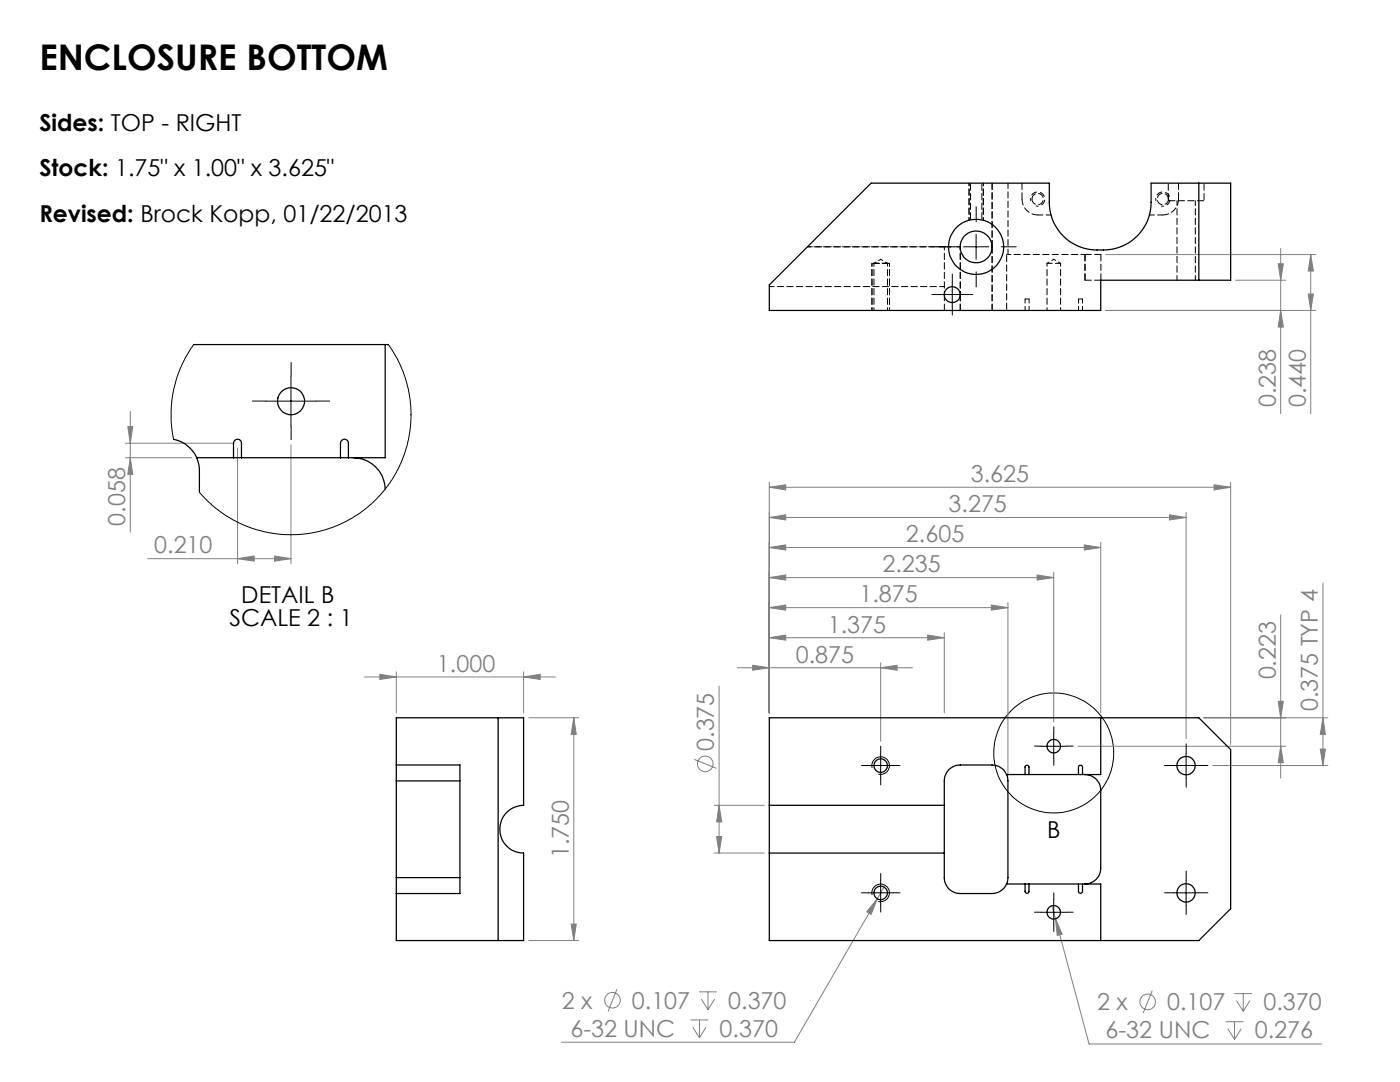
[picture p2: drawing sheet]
<svg xmlns="http://www.w3.org/2000/svg" width="279mm" height="216mm" viewBox="0 0 279 216" stroke-linecap="round" stroke-linejoin="round" font-family="sans-serif">
<g fill="none" stroke="#808080" stroke-width=".2">
<path d="M220.7 50.8h41.9M246.6 55.9h10M255.1 52.6h1l-.5 3.3zM255.6 49.6v33M261.1 58.7h1l-.5 3.2zM261.6 50.8v31.8M261.6 50.8l.5 3.3h-1zM220.7 61.9h41.9M255.6 61.9l.5 3.4h-1zM25 91.3h13.3M25 88.4h21.4M25.5 85.1h1l-.5 3.3z"/>
<path d="M26 91.3l.5 3.4h-1zM26 82.1v24.1M47.4 89.4v23.1M58.1 88.8v23.7M153.5 97.2l3.3-.5v1.1zM153.5 96.2v46M153.5 97.2h92.1M242.3 96.7l3.3 .5-3.3 .6zM245.6 96.2v52.4M29.5 111.5h28.6M47.4 111.5l3.3-.6v1.1zM54.8 110.9l3.3 .6-3.3 .5z"/>
<path d="M153.5 115.3l3.3-.6v1zM153.5 109.3l3.3-.6v1zM153.5 103.3l3.3-.6v1.1zM153.5 115.3h56.8M153.5 109.3h66.2M153.5 103.3h83.2M207 114.7l3.3 .6-3.3 .4zM210.3 114.2v29.8M216.4 108.7l3.3 .6-3.3 .4zM219.7 108.2v34M233.4 102.7l3.3 .6-3.3 .5zM236.7 102.2v45.2"/>
<path d="M264 116.3v36.5M72.7 135.1h38.1M75.8 134.5l3.3 .6-3.3 .5zM79.1 134.1v8.1M104.5 135.1l3.3-.6v1.1zM104.5 134.1v8.1M143.5 136.9v33.3M147.2 133.2h34.9M150.2 132.8l3.3 .4-3.3 .5zM153.5 127.2l3.3-.5v1zM153.5 121.2l3.3-.5v1zM153.5 127.2h35"/>
<path d="M153.5 121.2h47.7M175.8 133.2l3.2-.4v.9zM175.8 132.3v15.6M185.1 126.7l3.4 .5-3.4 .5zM188.5 126.3v15.9M197.8 120.7l3.4 .5-3.4 .5zM201.2 120.2v34.6M255.1 139.9h1l-.5 3.3zM255.6 122.7v32.6M105.5 143.2h10M114.5 143.2l.5 3.3h-1zM114.5 143.2v44.5"/>
<path d="M138.5 151.5l4.5 1.8M215.2 148.9h41.4M240.2 143.2h24.8M242 152.8h23M255.6 148.9l.5 3.3h-1zM263.5 149.5h1l-.5 3.3zM264 143.2l.5 3.3h-1zM142.5 160.7h10M142.5 170.2h10M143 166.9h1l-.5 3.3zM143.5 160.7l.5 3.3h-1zM175.1 179.4l-1.3 3.1-.8-.6z"/>
<path d="M175.1 179.4l-16.6 28.6h-46.4M176.4 177l-1.3 2.4M105.5 187.7h10M114 184.4h1l-.5 3.3zM123.1 197.4l-1.7 4.4M139.5 197.9h3.6M139.9 199.4l1.4 2.1M141.3 197.9v3.6M142.6 199.4l-1.3 2.1M209.9 180.7l7.4 27.6h46.5M210.6 183.3l1.4 3.1-1 .3zM229.9 197.7l-1.8 4.4"/>
<path d="M246.3 198.3h3.6M246.8 199.7l1.3 2.1M248.1 198.3v3.5M249.4 199.7l-1.3 2.1M137.8 203.5h3.6M138.3 205l1.3 2.1M139.6 203.5v3.6M140.9 205l-1.3 2.1M244.6 203.9h3.6M245 205.3l1.4 2.1M246.4 203.9v3.5M247.7 205.3l-1.3 2.1"/>
<circle cx="140.7" cy="152.4" r="1.55"/>
<circle cx="122.2" cy="199.6" r="1.55"/>
<circle cx="229.1" cy="199.9" r="1.55"/>
</g>
<g fill="none" stroke="#000" stroke-width=".2">
<path d="M187.5 58.8h5M190 56.3v5M192.3 49.2h5M194.8 46.8v5M58.1 75v10.1M53.1 80h10M173.2 152.8h5.1M174.1 153.2a1.75 1.75 0 0 1 1.5-2.2 1.75 1.75 0 0 1 1.9 1.9 1.75 1.75 0 0 1-2.2 1.5M175.8 150.3v5M207.8 148.9h5M210.3 146.4v5M234.2 152.8h5"/>
<path d="M236.7 150.3v5M173.2 178.2h5.1M174.1 178.6a1.75 1.75 0 0 1 1.5-2.2 1.75 1.75 0 0 1 1.9 1.9 1.75 1.75 0 0 1-2.2 1.5M175.8 175.7v5M210.3 179.5v5M234.2 178.2h5M236.7 175.7v5M207.8 182h5"/>
<circle cx="210.3" cy="150.2" r="12"/>
</g>
<path d="M206.7 41.1a1.42 1.42 0 0 0 1.8-1.3 1.42 1.42 0 0 0-1.5-1.5 1.42 1.42 0 0 0-1.3 1.8M231.7 41.1a1.42 1.42 0 0 0 1.8-1.3 1.42 1.42 0 0 0-1.5-1.5 1.42 1.42 0 0 0-1.3 1.8" fill="none" stroke="#000" stroke-width=".2" stroke-dasharray="1.3 .6" stroke-dashoffset=".7" stroke-linecap="butt"/>
<g fill="none" stroke="#000" stroke-width=".2" stroke-dasharray="15.2 1.3 1.3 1.3">
<path d="M187.6 58.8h-1.6M189.8 49.2h-3M190.1 56.3v-1.6M192.6 58.8h1.5M194.8 44.2v-3M194.8 54.2v3M199.8 49.2h3M58.1 75v-2.7M190.1 61.3v1.6M53.1 80h-2.7M58.1 85v2.7M63.1 80h2.7"/>
<path d="M173.3 152.7h-1.4M175.8 150.2v-1.3M175.8 155.2v1.4M178.3 152.7h1.3M207.8 148.9h-1.3M210.3 146.4v-1.4M210.3 151.4v1.3M212.8 148.9h1.4M234.2 152.7h-1.8M236.7 150.2v-1.8M236.7 155.2v1.9M239.2 152.7h1.9"/>
<path d="M173.3 178.1h-1.4M175.8 175.6v-1.3M178.3 178.1h1.3M210.3 179.5v-1.3M234.2 178.1h-1.8M236.7 175.6v-1.8M239.2 178.1h1.9M175.8 180.6v1.4M207.8 182h-1.3M210.3 184.5v1.4M212.8 182h1.4M236.7 180.6v1.9"/>
</g>
<path d="M193.4 36.5v7.4M196.2 36.5v7.4" fill="none" stroke="#000" stroke-width=".2" stroke-dasharray="1.3 .6" stroke-dashoffset=".8"/>
<path d="M174 61.9v-9.4M177.5 61.9v-9.4" fill="none" stroke="#000" stroke-width=".2" stroke-dasharray="1.3 .6" stroke-dashoffset=".7"/>
<path d="M177.5 52.5h-3.5" fill="none" stroke="#000" stroke-width=".2" stroke-dasharray="1.3 .6" stroke-dashoffset="-.2"/>
<g fill="#808080">
<path d="M54.8 110.9l3.3 .6-3.3 .5zM47.4 111.5l3.3-.6v1.1z"/>
<path d="M175.1 179.4l-2.1 2.5 .8 .6zM210.6 183.3l.4 3.4 1-.3z"/>
<path d="M75.8 134.5l3.3 .6-3.3 .5zM104.5 135.1l3.3-.6v1.1z"/>
<path d="M26 91.3l.5 3.4h-1zM25.5 85.1h1l-.5 3.3z"/>
<path d="M255.6 61.9l.5 3.4h-1zM255.1 52.6h1l-.5 3.3zM261.1 58.7h1l-.5 3.2zM261.6 50.8l.5 3.3h-1z"/>
<path d="M143.5 160.7l.5 3.3h-1zM143 166.9h1l-.5 3.3zM255.1 139.9h1l-.5 3.3zM255.6 148.9l.5 3.3h-1zM264 143.2l.5 3.3h-1zM263.5 149.5h1l-.5 3.3z"/>
<path d="M114.5 143.2l.5 3.3h-1zM114 184.4h1l-.5 3.3z"/>
<path d="M150.2 132.8l3.3 .4-3.3 .5zM175.8 133.2l3.2-.4v.9zM153.5 127.2l3.3-.5v1zM185.1 126.7l3.4 .5-3.4 .5zM153.5 121.2l3.3-.5v1zM197.8 120.7l3.4 .5-3.4 .5zM153.5 115.3l3.3-.6v1zM207 114.7l3.3 .6-3.3 .4zM153.5 109.3l3.3-.6v1zM216.4 108.7l3.3 .6-3.3 .4zM153.5 103.3l3.3-.6v1.1zM233.4 102.7l3.3 .6-3.3 .5zM153.5 97.2l3.3-.5v1.1zM242.3 96.7l3.3 .5-3.3 .6z"/>
</g>
<g fill="none" stroke="#000" stroke-width=".25">
<path d="M173.8 36.5h35.6a19.2 19.2 0 0 0 .3 6.3 9.6 9.6 0 0 0 10.5 7.1 9.5 9.5 0 0 0 9.5-9.5v-3.9h15.9v19.4h-25.9v6h-66.2v-5zM239.3 36.5v19.4M38.7 68.8h38.8M76.9 68.8v22.5h-37.6M34.6 87.7a6.3 6.3 0 0 1 4.7 3.6M39.3 91.3l.5 2.3v4.6M46.6 91.3v-2.9a.79 .79 0 0 1 .8-.8 .79 .79 0 0 1 .8 .8v2.9M67.9 91.3v-2.9a.79 .79 0 0 1 .8-.8 .79 .79 0 0 1 .8 .8v2.9M70.5 91.3a6.4 6.4 0 0 1 6.4 6.3M79.1 152.6v-9.4h25.4v17.5a4.8 4.8 0 0 0-4.7 4.8 4.8 4.8 0 0 0 4.7 4.7v17.5h-25.4v-9.4M79.1 152.6v3.2M79.1 152.6h12.7v25.7h-12.7"/>
<path d="M79.1 155.8v19.3M79.1 155.8h12.7M99.4 143.2v44.5M200.9 154.6a3.2 3.2 0 0 0-2.9-2h-6.4a3.1 3.1 0 0 0-3.1 3.2v4.9M200.9 154.6l.3 1v19.7l-.3 1.1M204.6 154.6v-1.5a.39 .39 0 0 1 .4-.4 .39 .39 0 0 1 .4 .4v1.5M215.2 154.6v-1.5a.41 .41 0 0 1 .4-.4 .41 .41 0 0 1 .4 .4v1.5M216.5 154.6a3.1 3.1 0 0 1 3.2 3.1v15.5a3.1 3.1 0 0 1-3.2 3.2M219.7 143.2v11.4h-18.8M79.1 175.1v3.2M79.1 175.1h12.7M153.5 160.7v9.5"/>
<path d="M153.5 160.7v-17.5h85.8l6.3 6.4v31.7l-6.3 6.4h-85.8v-17.5M153.5 170.2h35M153.5 160.7h35M188.5 170.2v4.9a3.1 3.1 0 0 0 3.1 3.2h6.4a3.2 3.2 0 0 0 2.9-1.9M188.5 160.7v9.5M200.9 176.4h18.8v11.3M204.6 176.4v1.4a.39 .39 0 0 0 .4 .5 .39 .39 0 0 0 .4-.5v-1.4M215.2 176.4v1.4a.41 .41 0 0 0 .4 .5 .41 .41 0 0 0 .4-.5v-1.4"/>
<circle cx="190" cy="58.8" r="1.59"/>
<circle cx="194.8" cy="49.3" r="3.2"/>
<circle cx="194.8" cy="49.2" r="5.5"/>
<circle cx="58.1" cy="80.1" r="2.71"/>
<circle cx="175.8" cy="152.8" r="1.35"/>
<circle cx="210.3" cy="148.9" r="1.35"/>
<circle cx="236.7" cy="152.8" r="1.84"/>
<circle cx="175.8" cy="178.2" r="1.35"/>
<circle cx="236.7" cy="178.2" r="1.84"/>
<circle cx="210.3" cy="182" r="1.34"/>
</g>
<path d="M177.1 52.5h-2.7M201.2 50.8v-14.3M211.7 52.5h-2.7" fill="none" stroke="#000" stroke-width=".2" stroke-dasharray="1.3 .6" stroke-dashoffset=".2"/>
<path d="M233.2 40.1h7.1" fill="none" stroke="#000" stroke-width=".2" stroke-dasharray="1.3 .6" stroke-dashoffset="-.1"/>
<path d="M161.2 49.2h30.4M188.5 49.2v9.6M191.6 58.8v-9.6M191.6 49.2v9.6" fill="none" stroke="#000" stroke-width=".2" stroke-dasharray="1.3 .6" stroke-dashoffset=".6"/>
<g fill="none" stroke="#000" stroke-width=".2" stroke-dasharray="1.3 .6">
<path d="M198 36.5v12.7M204 36.5v3.2M204 39.7a3.2 3.2 0 0 0 3.1 3.2M206 39.7a1.13 1.13 0 0 1 1.6-1 1.13 1.13 0 0 1 .2 1.9 1.13 1.13 0 0 1-1.8-.6v-.3M233.2 39.5v-.1M233.2 39.7v.1M233.2 39.8a1.13 1.13 0 0 1-1.7 .9 1.13 1.13 0 0 1 0-1.9 1.13 1.13 0 0 1 1.7 .9M235.2 39.7v-3.2M188.5 58.8v3.1M191.6 49.2h-3.1M191.6 58.8v3.1M198 49.2v12.7"/>
<path d="M198 49.2v-12.7M216.5 50.8v5.1M219.7 55.9h-3.2M219.7 50.8v5.1M219.7 50.8h-3.2M232 42.9a3.2 3.2 0 0 0 3.2-3.2M233.2 40.1v-.3M191.6 61.9v-3.1M198 61.9v-12.7"/>
</g>
<path d="M193.7 36.5v7.4M233.2 36.5v3.6M195.9 43.9v-7.4M200.9 50.8v11.1M240.3 40.1v-3.6" fill="none" stroke="#000" stroke-width=".2" stroke-dasharray="1.3 .6" stroke-dashoffset="-.2"/>
<path d="M204.6 59.7v2.2M205.4 59.7v2.2M205.4 59.7h-.8M215.2 59.7v2.2M216 59.7v2.2M216 59.7h-.8M216.5 50.8h-15.6" fill="none" stroke="#000" stroke-width=".2" stroke-dasharray="1.3 .6" stroke-dashoffset=".4"/>
<path d="M188.5 49.2h-27.3M188.5 57.2h-35M207.1 42.9h2.7M229.4 42.9h2.6M234.9 40.1v15.8M238.6 55.9v-15.8" fill="none" stroke="#000" stroke-width=".2" stroke-dasharray="1.3 .6" stroke-dashoffset=".3"/>
<path d="M174.4 52.5v9.4M209 52.5v9.4M177.1 61.9v-9.4M211.7 61.9v-9.4" fill="none" stroke="#000" stroke-width=".2" stroke-dasharray="1.3 .6" stroke-dashoffset=".7"/>
<path d="M175.8 51.7l-1.4 .8M177.1 52.5l-1.3-.8M210.3 51.7l-1.3 .8M211.7 52.5l-1.4-.8" fill="none" stroke="#000" stroke-width=".2" stroke-dasharray="1.3 .6" stroke-dashoffset=".8"/>
<path d="M38.7 68.8l-1.9 2.9-.9 1.9-.6 1.8-.7 2.5-.4 3.2-.1 2.9 .5 3.7M77.5 68.8l1.8 2.9 .6 1.3 1 2.5 .6 2.3 .5 4v2.6l-.2 1.9-.4 2.2-.7 2.1-1 2.4-.9 1.8-1.3 2-1.5 1.9-1.6 1.6-1.8 1.5-3.4 2.2-1.9 .8-2.2 .9-2.5 .6-2 .3-2.3 .1-2.5-.1-2.7-.4-2.3-.6-2.1-.8-2.1-1-3.5-2.3-1.7-1.6-1.6-1.7" fill="none" stroke="#000" stroke-width=".2"/>
<text font-size="7.1" x="7.9" y="14">ENCLOSURE BOTTOM</text>
<g font-size="4.7">
<text x="7.9" y="26.1">Sides: TOP - RIGHT</text>
<text x="7.9" y="35.2">Stock: 1.75&quot; x 1.00&quot; x 3.625&quot;</text>
<text x="7.9" y="44.2">Revised: Brock Kopp, 01/22/2013</text>
<text x="45.8" y="124.8">SCALE 2 : 1</text>
<text x="48.2" y="120.3">DETAIL B</text>
<text x="209" y="167.1">B</text>
</g>
<g font-size="4.7" fill="#808080">
<text x="254.6" y="81.2" transform="rotate(-90 254.6 81.2)">0.238</text>
<text x="260.6" y="81.2" transform="rotate(-90 260.6 81.2)">0.440</text>
<text x="193.8" y="96.2">3.625</text>
<text x="25" y="104.9" transform="rotate(-90 25 104.9)">0.058</text>
<text x="189.3" y="102.2">3.275</text>
<text x="30.8" y="110.4">0.210</text>
<text x="180.8" y="108.2">2.605</text>
<text x="176.1" y="114.2">2.235</text>
<text x="171.5" y="120.2">1.875</text>
<text x="165.2" y="126.2">1.375</text>
<text x="87.2" y="134">1.000</text>
<text x="158.8" y="132.2">0.875</text>
<text x="254.6" y="135.6" transform="rotate(-90 254.6 135.6)">0.223</text>
<text x="263" y="141.9" transform="rotate(-90 263 141.9)">0.375 TYP 4</text>
<text x="142.5" y="149.8" transform="rotate(-90 142.5 149.8)">0.375</text>
<text x="113.5" y="171.3" transform="rotate(-90 113.5 171.3)">1.750</text>
<text x="112.1" y="201.3">2 x</text>
<text x="126.1" y="201.3">0.107</text>
<text x="145.3" y="201.3">0.370</text>
<text x="218.9" y="201.6">2 x</text>
<text x="232.9" y="201.6">0.107</text>
<text x="252.1" y="201.6">0.370</text>
<text x="113.8" y="206.9">6-32 UNC</text>
<text x="143.6" y="206.9">0.370</text>
<text x="220.6" y="207.2">6-32 UNC</text>
<text x="250.4" y="207.2">0.276</text>
</g>
</svg>
